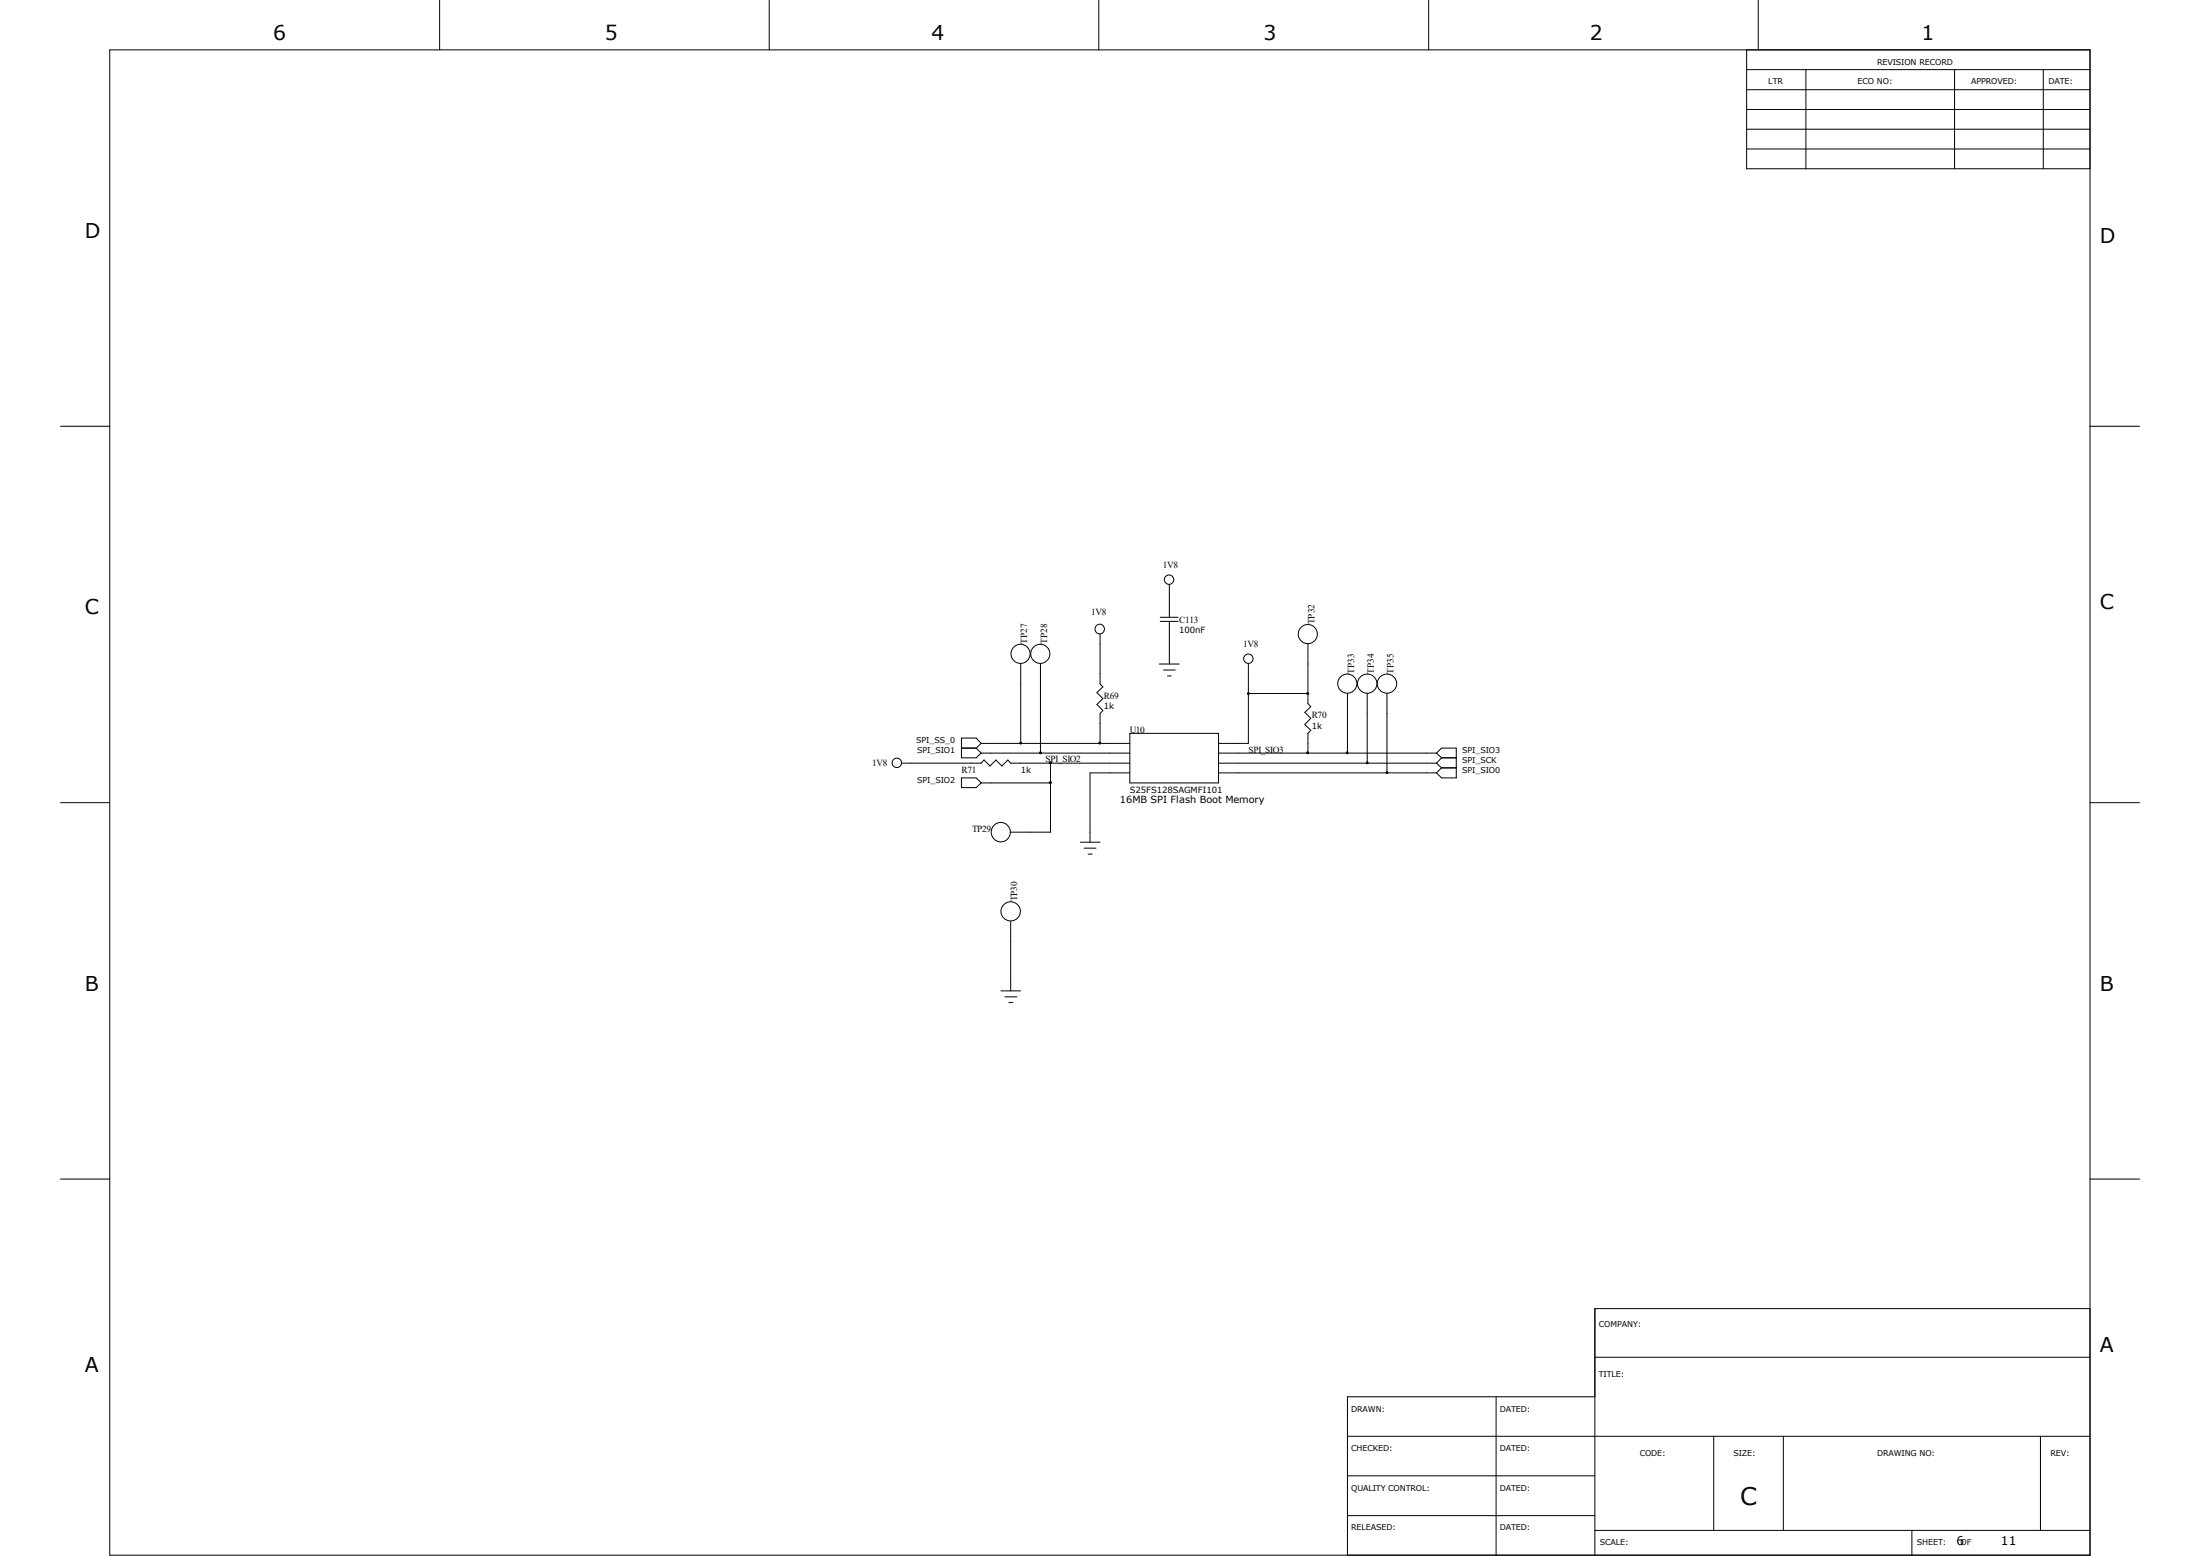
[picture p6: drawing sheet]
<svg xmlns="http://www.w3.org/2000/svg" width="297mm" height="210mm" viewBox="0 0 297 210" stroke-linecap="round" stroke-linejoin="round" font-family="sans-serif">
<g fill="none" stroke="#000" stroke-width=".14">
<path d="M14.8 6.7h267.4v203.2h-267.4zM59.4 0v6.7M103.8 0v6.7M148.3 0v6.7M192.9 0v6.7M235.8 14.8h46.4M235.8 9.4h46.4M235.8 12.1h46.4M235.8 17.4h46.4M235.8 6.7v16.1h46.4M237.4 0v6.7M243.8 9.4v13.4"/>
<path d="M263.9 9.4v13.4M275.8 9.4v13.4M235.8 20.1h46.4M8.2 57.5h6.6M282.2 57.5h6.6M157.9 78.9v4.4M137.8 89.6v10.7M140.5 89.6v12M148.5 85.6v6.7l.4 .4-.8 .8 .8 .8-.8 .8 .8 .8-.4 .4v4M152.5 99h12v6.7h-12zM156.5 89.6h2.7M156.6 83.3h2.4"/>
<path d="M156.6 83.9h2.4M157.1 90.4h1.6M157.6 91.2h.5M157.9 83.9v5.7M168.5 89.6v10.7h-4M168.5 93.6h8.1M176.6 93.6h.1M176.6 86.9v8.1l.4 .4-.9 .7 .9 .8-.9 .9 .9 .8-.4 .4v2.6M181.9 93.6v8M184.6 93.6v9.4M187.2 93.6v10.7M8.2 108.3h6.6"/>
<path d="M121.8 103h10.7l.3-.4 .8 .8 .9-.8 .8 .8 .8-.8 .3 .4h16.1M129.8 101h2M129.8 105h2l.7 .7-.7 .6h-2zM131.8 101l.7 .6M132.5 105.7h9.3M132.5 100.3h20M132.5 101.6h20M132.5 100.3l-.7 .7M132.5 100.3l-.7-.7h-2v2.7h2l.7-.7M137.8 100.3h.1M141.7 102.9h.2v.1h-.2zM141.7 105.5h.2v.2h-.2z"/>
<path d="M141.8 103v9.3h-5.4M145.8 113.7h2.7M146.3 114.5h1.7M146.9 115.3h.5M152.5 104.3h-5.3v9.4M164.5 103h29.4M164.5 101.6h29.4M164.5 104.3h29.4M193.9 101.6l.7-.6h2v4h-2l-.7-.7M193.9 101.6l.7 .7M193.9 103l.7 .6M194.6 102.3h2"/>
<path d="M194.6 103.6h2M194.6 102.3l-.7 .7M194.6 103.6l-.7 .7M282.2 108.3h6.6M135.1 133.7h2.7M135.7 134.5h1.6M136.2 135.3h.5M136.4 124.4v9.3M8.2 159.1h6.6M282.2 159.1h6.6M282.2 176.6h-66.9v33.3M181.9 193.8h100.3"/>
<path d="M181.9 199.2h33.4M202 188.5v21.4M215.3 183.2h66.9M215.3 188.5h-33.4v21.4M231.4 193.8v12.7M240.7 193.8v12.7M275.5 193.8v12.7M181.9 204.6h33.4M215.3 206.5h66.9M258.1 206.5v3.4"/>
<circle cx="157.8" cy="78.2" r=".64"/>
<circle cx="137.8" cy="88.2" r="1.29"/>
<circle cx="140.4" cy="88.2" r="1.29"/>
<circle cx="148.5" cy="84.9" r=".64"/>
<circle cx="168.5" cy="93.6" r=".13"/>
<circle cx="168.5" cy="88.9" r=".63"/>
<circle cx="176.5" cy="93.6" r=".13"/>
<circle cx="176.6" cy="85.6" r="1.29"/>
<circle cx="181.9" cy="92.3" r="1.29"/>
<circle cx="184.6" cy="92.3" r="1.3"/>
<circle cx="187.3" cy="92.3" r="1.3"/>
<circle cx="121.1" cy="103" r=".64"/>
<circle cx="135.1" cy="112.3" r="1.3"/>
<circle cx="137.8" cy="100.3" r=".13"/>
<circle cx="140.5" cy="101.6" r=".13"/>
<circle cx="148.5" cy="100.3" r=".13"/>
<circle cx="176.5" cy="101.6" r=".13"/>
<circle cx="181.9" cy="101.6" r=".13"/>
<circle cx="184.6" cy="103" r=".13"/>
<circle cx="187.2" cy="104.3" r=".13"/>
<circle cx="136.5" cy="123" r="1.3"/>
</g>
<g fill="#000">
<path d="M141.7 102.9h.2v.1h-.2z" fill-rule="evenodd"/>
<path d="M141.7 105.5h.2v.2h-.2z" fill-rule="evenodd"/>
<circle cx="168.5" cy="93.6" r=".13"/>
<circle cx="176.5" cy="93.6" r=".13"/>
<circle cx="137.8" cy="100.3" r=".13"/>
<circle cx="140.5" cy="101.6" r=".13"/>
<circle cx="148.5" cy="100.3" r=".13"/>
<circle cx="176.5" cy="101.6" r=".13"/>
<circle cx="181.9" cy="101.6" r=".13"/>
<circle cx="184.6" cy="103" r=".13"/>
<circle cx="187.2" cy="104.3" r=".13"/>
</g>
<text font-size="3.3" x="234.9" y="203.2">C</text>
<g font-size="2.8">
<text x="36.9" y="5.4">6</text>
<text x="81.7" y="5.4">5</text>
<text x="125.8" y="5.4">4</text>
<text x="170.6" y="5.4">3</text>
<text x="214.6" y="5.4">2</text>
<text x="259.4" y="5.4">1</text>
<text x="11.5" y="32.1">D</text>
<text x="283.5" y="32.8">D</text>
<text x="11.5" y="82.9">C</text>
<text x="283.5" y="82.3">C</text>
<text x="11.5" y="133.7">B</text>
<text x="283.5" y="133.7">B</text>
<text x="11.5" y="185.2">A</text>
<text x="283.5" y="182.5">A</text>
</g>
<g font-size="1.6">
<text x="264.1" y="208.5">6</text>
<text x="270.1" y="208.5">11</text>
</g>
<g font-size="1.3">
<text x="157" y="76.7">1V8</text>
<text x="147.3" y="83.1">1V8</text>
<text x="138.7" y="86.9" transform="rotate(-90 138.7 86.9)">TP27</text>
<text x="141.4" y="86.9" transform="rotate(-90 141.4 86.9)">TP28</text>
<text x="159.2" y="84.1">C113</text>
<text x="167.8" y="87.3">1V8</text>
<text x="177.5" y="84.2" transform="rotate(-90 177.5 84.2)">TP32</text>
<text x="149" y="94.3">R69</text>
<text x="182.8" y="90.9" transform="rotate(-90 182.8 90.9)">TP33</text>
<text x="185.5" y="90.9" transform="rotate(-90 185.5 90.9)">TP34</text>
<text x="188.1" y="90.9" transform="rotate(-90 188.1 90.9)">TP35</text>
<text x="152.5" y="99">U10</text>
<text x="168.5" y="101.6">SPI_SIO3</text>
<text x="177.1" y="96.9">R70</text>
<text x="117.7" y="103.4">1V8</text>
<text x="129.8" y="104.3">R71</text>
<text x="141.1" y="102.8">SPI_SIO2</text>
<text x="131.2" y="112.3">TP29</text>
<text x="151.2" y="108.3">16MB SPI Flash Boot Memory</text>
<text x="137.3" y="121.7" transform="rotate(-90 137.3 121.7)">TP30</text>
</g>
<g font-size="1.1">
<text x="238.7" y="11.4">LTR</text>
<text x="250.7" y="11.4">ECO NO:</text>
<text x="253.4" y="8.7">REVISION RECORD</text>
<text x="266.1" y="11.4">APPROVED:</text>
<text x="276.6" y="11.4">DATE:</text>
<text x="159.2" y="85.5">100nF</text>
<text x="149" y="95.7">1k</text>
<text x="123.7" y="100.3">SPI_SS_0</text>
<text x="123.8" y="101.6">SPI_SIO1</text>
<text x="177.1" y="98.4">1k</text>
<text x="197.4" y="101.6">SPI_SIO3</text>
<text x="123.8" y="105.7">SPI_SIO2</text>
<text x="137.8" y="104.3">1k</text>
<text x="152.5" y="107">S25FS128SAGMFI101</text>
<text x="197.4" y="103">SPI_SCK</text>
<text x="197.4" y="104.3">SPI_SIO0</text>
<text x="215.9" y="179.2">COMPANY:</text>
<text x="215.9" y="185.8">TITLE:</text>
<text x="182.4" y="190.5">DRAWN:</text>
<text x="202.5" y="190.5">DATED:</text>
<text x="182.4" y="195.9">CHECKED:</text>
<text x="202.5" y="195.9">DATED:</text>
<text x="221.4" y="196.5">CODE:</text>
<text x="234" y="196.5">SIZE:</text>
<text x="253.4" y="196.5">DRAWING NO:</text>
<text x="276.8" y="196.5">REV:</text>
<text x="182.4" y="201.2">QUALITY CONTROL:</text>
<text x="202.5" y="201.2">DATED:</text>
<text x="182.4" y="206.5">RELEASED:</text>
<text x="202.5" y="206.5">DATED:</text>
<text x="216" y="208.6">SCALE:</text>
<text x="258.8" y="208.6">SHEET:</text>
<text x="264.7" y="208.6">OF</text>
</g>
</svg>
